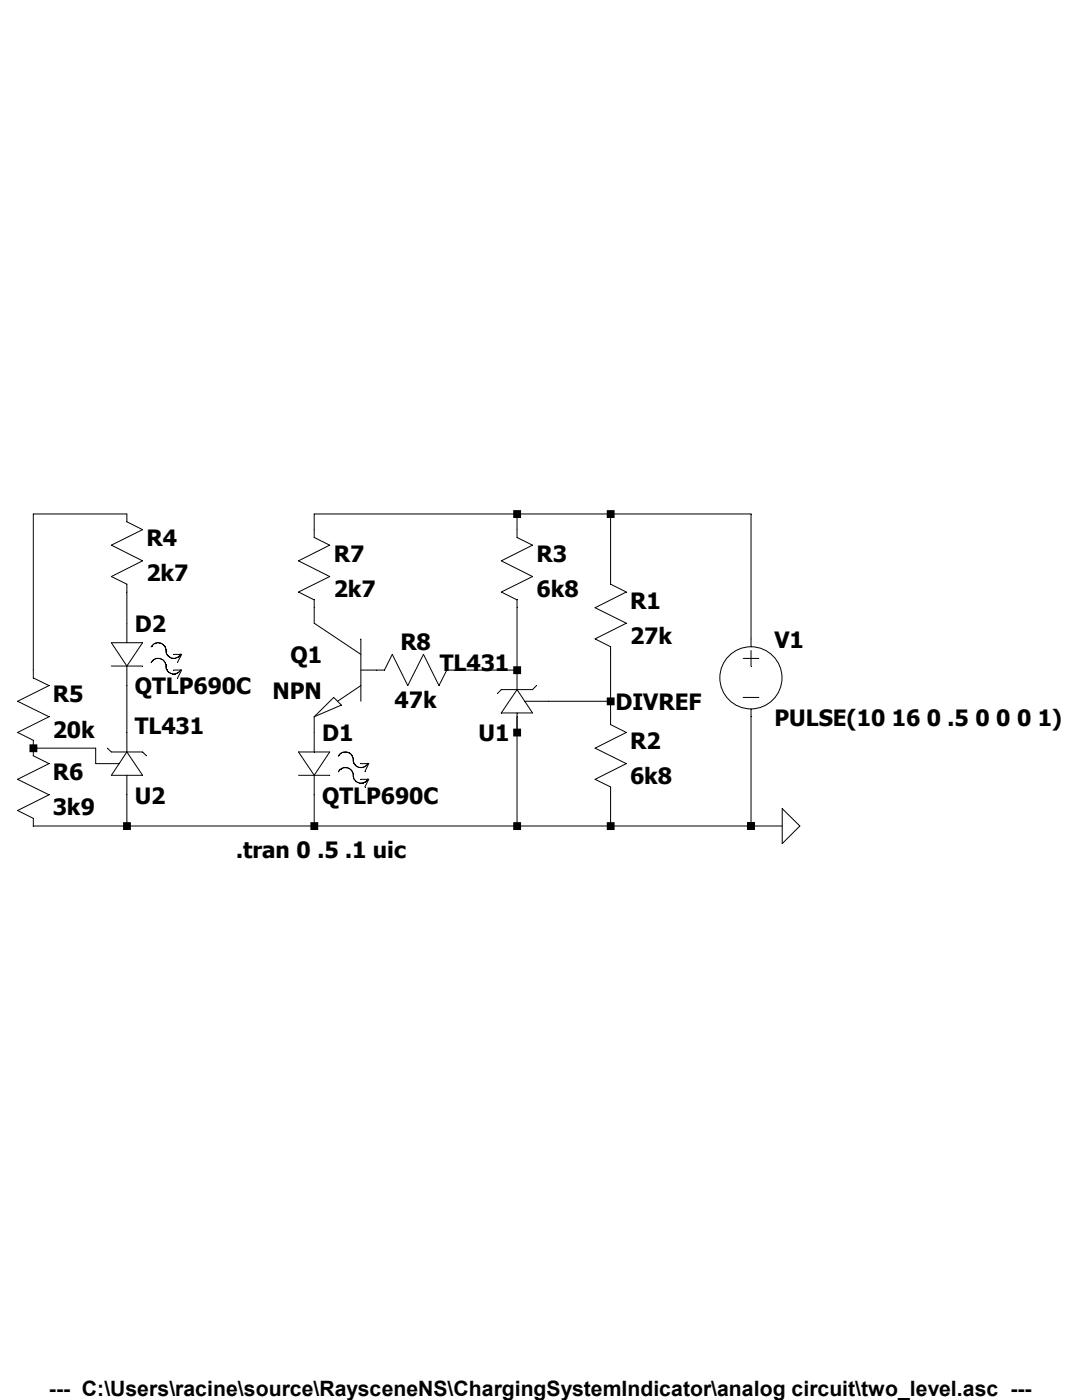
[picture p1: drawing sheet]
<svg xmlns="http://www.w3.org/2000/svg" width="216mm" height="279mm" viewBox="0 0 216 279" stroke-linecap="round" stroke-linejoin="round" font-family="sans-serif">
<g fill="none" stroke="#000" stroke-width=".2">
<path d="M103.2 102.6v4.7l3.1 1.5-6.3 3.1 6.3 3.2-6.3 3.1 3.2 1.5v17.9M121.8 102.6v14l3.2 1.6-6.3 3.1 6.3 3.1-6.3 3.1 3.1 1.6v15.5l3.2 1.6-6.3 3.1 6.3 3.1-6.3 3.1 3.1 1.6v7.7M22.2 132.9h6.2M22.2 128.3h6.2l-3.1 4.6zM25.3 128.3v-11.7l-3.1-1.5 6.2-3.2-6.2-3.1 6.2-3.1-3.1-1.6v-1.5h-18.7v32.7l3.2 1.5-6.3 3.2 6.3 3-6.3 3.2 3.1 1.5v3.1l3.2 1.6-6.3 3.1 6.3 3.1-6.3 3.2 3.1 1.5v1.5h149.5M25.3 132.9v17.2M30.1 132.2a1.62 1.62 0 0 1 2-.7 1.62 1.62 0 0 1 1 1.8l.5 .8 .8 .4h.6l.6-.3 .5-.6M30.1 129.1a1.57 1.57 0 0 1 1.9-.8 1.57 1.57 0 0 1 1.1 1.7 1.56 1.56 0 0 0 1.3 1.4 1.56 1.56 0 0 0 1.7-.9M34.7 130.6h1.5l-.8 1.6M34.7 133.7h1.5l-.8 1.6M72 133.7h4.7l1.6-3.1 3.1 6.2 3.1-6.2 3.1 6.2 1.6-3.1h14M72 136.8l-4.6 3.2"/>
<path d="M72 127.5v12.5M103.2 137.6l3.1 4.7h-6.3zM104.7 140h17.1M107.1 136.8l-.8 .8h-6.3l-.7 .8M148.3 131.4h3.1M148.3 139.2h3.1M149.9 129.1v-26.5h-87.2v4.7l3.1 1.5-6.2 3.1 6.2 3.2-6.2 3.1 3.1 1.5v4.7l9.3 6.2M149.9 129.8v3.1M6.6 149.3h12.5v3.1h4.6M21.4 149.3l.8 .8h6.2l.8 .7M25.3 150.1l3.1 4.6h-6.2zM25.3 154.7v10.1"/>
<path d="M59.6 154.7h6.2M59.6 150.1h6.2l-3.1 4.6zM62.7 143v7.1M62.7 154.7v10.1M62.7 143l3.9-3.8 1.5 1.5zM67.5 150.9l.3-.4a1.54 1.54 0 0 1 1.8-.3l.2 .1a1.82 1.82 0 0 1 .7 1.6 1.54 1.54 0 0 0 1.2 1.3 1.54 1.54 0 0 0 1.6-.7l.1-.2M67.5 154.1l.1-.3a1.49 1.49 0 0 1 1.7-.6l.7 .4 .4 .6a2.35 2.35 0 0 0 .7 1.8 1.61 1.61 0 0 0 1.8 0l.5-.6M72 152.4h1.6l-.8 1.6M72 155.5h1.6l-.8 1.6M103.2 142.3v22.5M149.9 141.5v23.3M156.1 161.4l3.5 3.4-3.5 3.6z"/>
<circle cx="149.8" cy="135.3" r="6.2"/>
</g>
<path d="M149.1 164.1h1.6v1.6h-1.6z" fill="#000"/>
<path d="M5.9 148.5h1.6v1.6h-1.6zM24.6 164.1h1.5v1.6h-1.5zM61.9 164.1h1.6v1.6h-1.6zM102.4 101.8h1.6v1.6h-1.6zM102.4 133h1.6v1.5h-1.6zM102.4 145.4h1.6v1.6h-1.6zM102.4 164.1h1.6v1.6h-1.6zM121.1 101.8h1.5v1.6h-1.5zM121.1 139.2h1.5v1.6h-1.5zM121.1 164.1h1.5v1.6h-1.5z" fill-rule="evenodd" fill="#000"/>
<g font-size="4.5">
<text x="29.2" y="109.1">R4</text>
<text x="66.6" y="112.1">R7</text>
<text x="107.1" y="112.1">R3</text>
<text x="29.2" y="116">2k7</text>
<text x="66.6" y="119.2">2k7</text>
<text x="107.1" y="119.2">6k8</text>
<text x="125.7" y="121.5">R1</text>
<text x="26.9" y="126.2">D2</text>
<text x="79.9" y="129.7">R8</text>
<text x="125.7" y="128.5">27k</text>
<text x="154.5" y="129.3">V1</text>
<text x="58" y="132.4">Q1</text>
<text x="87.8" y="133.9">TL431</text>
<text x="10.5" y="140.2">R5</text>
<text x="26.9" y="138.6">QTLP690C</text>
<text x="54.4" y="139.4">NPN</text>
<text x="78.7" y="141.3">47k</text>
<text x="122.8" y="141.7">DIVREF</text>
<text x="10.5" y="147.2">20k</text>
<text x="26.9" y="146.4">TL431</text>
<text x="64.3" y="148">D1</text>
<text x="95.5" y="148">U1</text>
<text x="125.7" y="149.5">R2</text>
<text x="154.5" y="144.8">PULSE(10 16 0 .5 0 0 0 1)</text>
<text x="10.5" y="155.7">R6</text>
<text x="26.9" y="160.4">U2</text>
<text x="64.3" y="160.4">QTLP690C</text>
<text x="125.7" y="156.5">6k8</text>
<text x="10.5" y="162.7">3k9</text>
<text x="47.1" y="171.3">.tran 0 .5 .1 uic</text>
</g>
<text font-size="4.2" x="9.8" y="278.7">--- C:\Users\racine\source\RaysceneNS\ChargingSystemIndicator\analog circuit\two_level.asc ---</text>
</svg>
